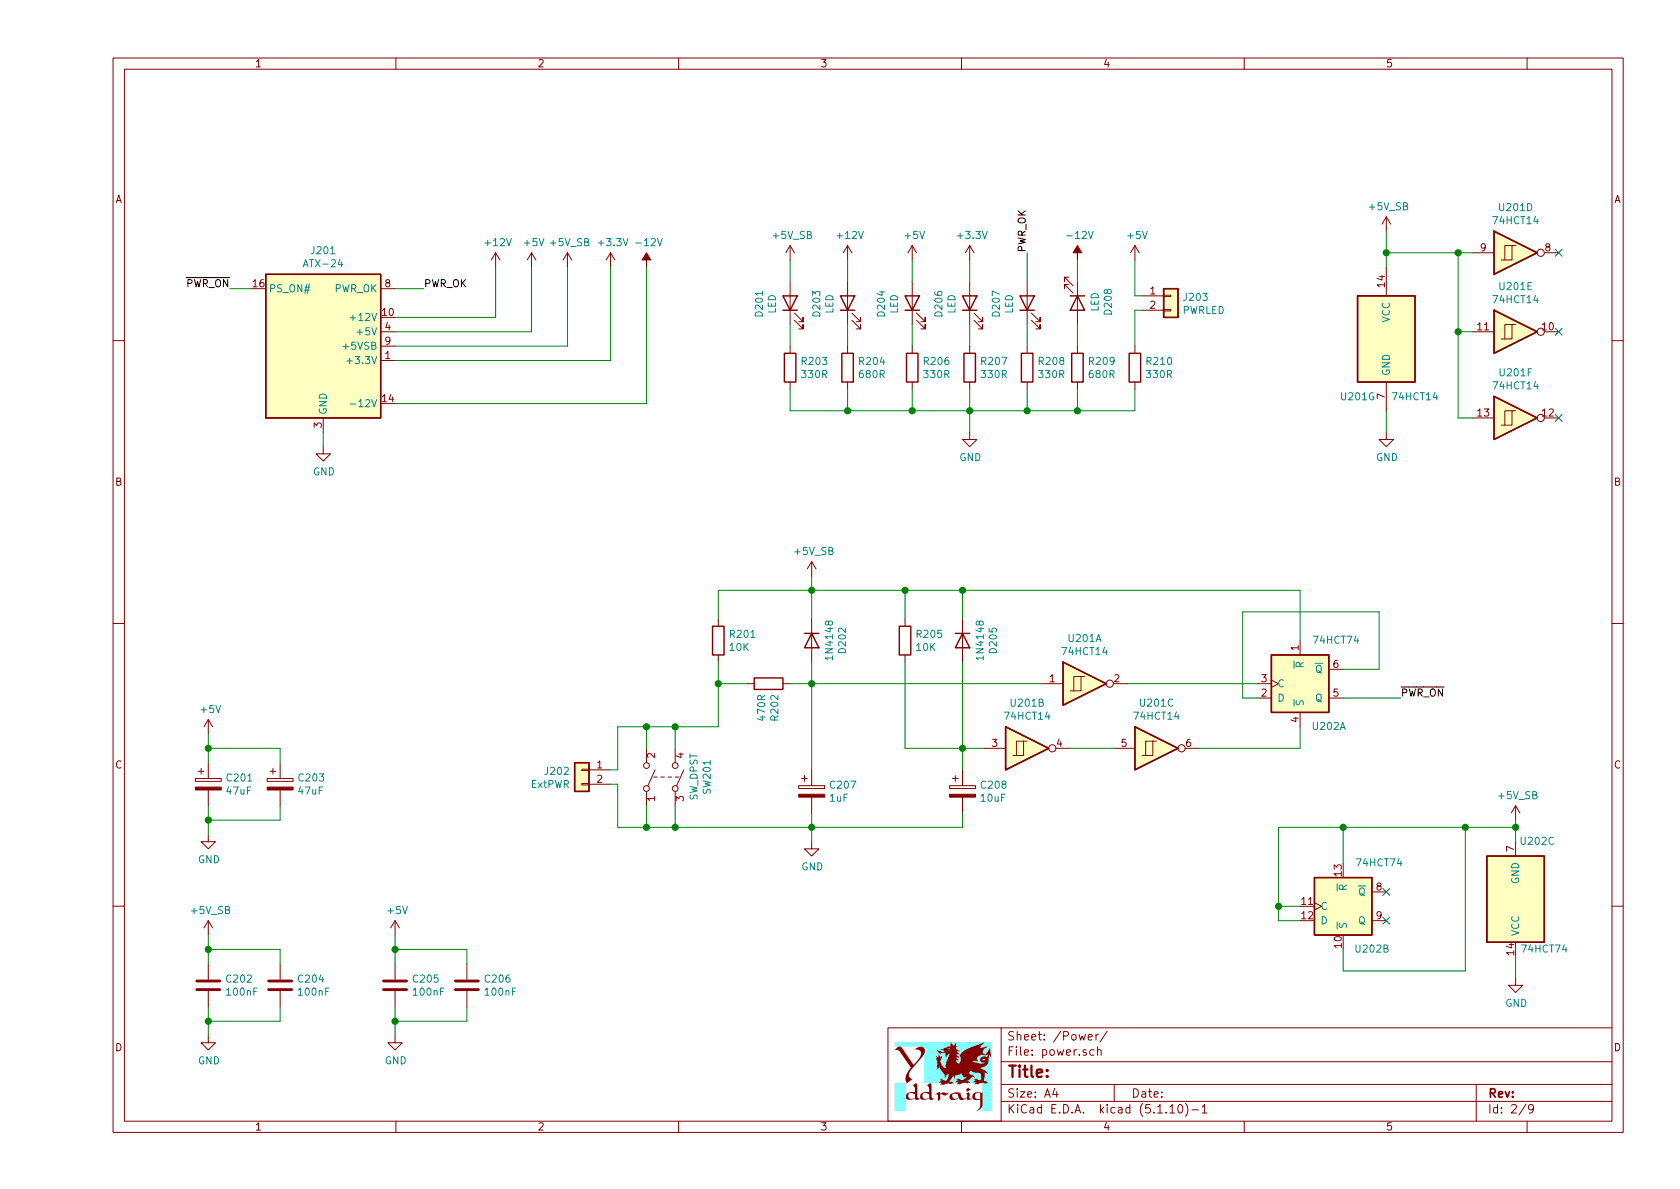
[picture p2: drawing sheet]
EESchema Schematic File Version 4
EELAYER 30 0
EELAYER END
$Descr A4 11693 8268
encoding utf-8
Sheet 2 9
Title ""
Date ""
Rev ""
Comp ""
Comment1 ""
Comment2 ""
Comment3 ""
Comment4 ""
$EndDescr
$Comp
L Ddraig:ATX-24 J201
U 1 1
P 2250 2400
F 0 "J201" H 2250 3067 50  0000 C CNN
F 1 "ATX-24" H 2250 2976 50  0000 C CNN
F 2 "Ddraig:1-1775099-3" H 2250 2300 50  0001 C CNN
F 3 "https://www.intel.com/content/dam/www/public/us/en/documents/guides/power-supply-design-guide-june.pdf#page=33" H 4650 1850 50  0001 C CNN
	1    2250 2400
	1    0    0    -1  
$EndComp
$Comp
L Device:R R205
U 1 1
P 6300 4450
F 0 "R205" H 6370 4496 50  0000 L CNN
F 1 "10K" H 6370 4405 50  0000 L CNN
F 2 "Resistor_THT:R_Axial_DIN0207_L6.3mm_D2.5mm_P10.16mm_Horizontal" V 6230 4450 50  0001 C CNN
F 3 "~" H 6300 4450 50  0001 C CNN
	1    6300 4450
	1    0    0    -1  
$EndComp
$Comp
L 74xx:74LS14 U201
U 1 1
P 7550 4750
F 0 "U201" H 7550 5067 50  0000 C CNN
F 1 "74HCT14" H 7550 4976 50  0000 C CNN
F 2 "Package_SO:SO-14_3.9x8.65mm_P1.27mm" H 7550 4750 50  0001 C CNN
F 3 "74xx/74hc_hct74.pdf" H 7550 4750 50  0001 C CNN
	1    7550 4750
	1    0    0    -1  
$EndComp
$Comp
L 74xx:74LS74 U202
U 1 1
P 9050 4750
F 0 "U202" H 9250 5050 50  0000 C CNN
F 1 "74HCT74" H 9300 4450 50  0000 C CNN
F 2 "Package_SO:SO-14_3.9x8.65mm_P1.27mm" H 9050 4750 50  0001 C CNN
F 3 "74xx/74hc_hct74.pdf" H 9050 4750 50  0001 C CNN
	1    9050 4750
	1    0    0    1   
$EndComp
$Comp
L Device:CP C208
U 1 1
P 6700 5500
F 0 "C208" H 6818 5546 50  0000 L CNN
F 1 "10uF" H 6818 5455 50  0000 L CNN
F 2 "Capacitor_THT:CP_Radial_D5.0mm_P2.50mm" H 6738 5350 50  0001 C CNN
F 3 "~" H 6700 5500 50  0001 C CNN
	1    6700 5500
	1    0    0    -1  
$EndComp
$Comp
L Diode:1N4148 D205
U 1 1
P 6700 4450
F 0 "D205" H 6700 4667 50  0000 C CNN
F 1 "1N4148" H 6700 4576 50  0000 C CNN
F 2 "Diode_THT:D_DO-35_SOD27_P7.62mm_Horizontal" H 6700 4275 50  0001 C CNN
F 3 "https://assets.nexperia.com/documents/data-sheet/1N4148_1N4448.pdf" H 6700 4450 50  0001 C CNN
	1    6700 4450
	0    1    1    0   
$EndComp
$Comp
L Switch:SW_DPST SW201
U 1 1
P 4600 5400
F 0 "SW201" H 4600 5725 50  0000 C CNN
F 1 "SW_DPST" H 4600 5634 50  0000 C CNN
F 2 "Button_Switch_THT:SW_TH_Tactile_Omron_B3F-10xx" H 4600 5400 50  0001 C CNN
F 3 "~" H 4600 5400 50  0001 C CNN
	1    4600 5400
	0    1    -1   0   
$EndComp
$Comp
L Device:LED D208
U 1 1
P 7500 2100
F 0 "D208" H 7493 2317 50  0000 C CNN
F 1 "LED" H 7493 2226 50  0000 C CNN
F 2 "LED_THT:LED_D5.0mm" H 7500 2100 50  0001 C CNN
F 3 "~" H 7500 2100 50  0001 C CNN
	1    7500 2100
	0    1    1    0   
$EndComp
$Comp
L Connector_Generic:Conn_01x02 J202
U 1 1
P 4050 5350
F 0 "J202" H 4130 5342 50  0000 L CNN
F 1 "ExtPWR" H 4130 5251 50  0000 L CNN
F 2 "Connector_PinHeader_2.54mm:PinHeader_1x02_P2.54mm_Vertical" H 4050 5350 50  0001 C CNN
F 3 "~" H 4050 5350 50  0001 C CNN
	1    4050 5350
	-1   0    0    -1  
$EndComp
$Comp
L power:GND #PWR0205
U 1 1
P 2250 3100
F 0 "#PWR0205" H 2250 2850 50  0001 C CNN
F 1 "GND" H 2255 2927 50  0000 C CNN
F 2 "" H 2250 3100 50  0001 C CNN
F 3 "" H 2250 3100 50  0001 C CNN
	1    2250 3100
	1    0    0    -1  
$EndComp
$Comp
L power:+3.3V #PWR0211
U 1 1
P 4250 1850
F 0 "#PWR0211" H 4250 1700 50  0001 C CNN
F 1 "+3.3V" H 4265 2023 50  0000 C CNN
F 2 "" H 4250 1850 50  0001 C CNN
F 3 "" H 4250 1850 50  0001 C CNN
	1    4250 1850
	1    0    0    -1  
$EndComp
$Comp
L power:+12V #PWR0208
U 1 1
P 3450 1850
F 0 "#PWR0208" H 3450 1700 50  0001 C CNN
F 1 "+12V" H 3465 2023 50  0000 C CNN
F 2 "" H 3450 1850 50  0001 C CNN
F 3 "" H 3450 1850 50  0001 C CNN
	1    3450 1850
	1    0    0    -1  
$EndComp
$Comp
L power:-12V #PWR0212
U 1 1
P 4500 1850
F 0 "#PWR0212" H 4500 1950 50  0001 C CNN
F 1 "-12V" H 4515 2023 50  0000 C CNN
F 2 "" H 4500 1850 50  0001 C CNN
F 3 "" H 4500 1850 50  0001 C CNN
	1    4500 1850
	1    0    0    -1  
$EndComp
Text Label 2950 2000 0    50   ~ 0
PWR_OK
Wire Wire Line
	2750 2000 2950 2000
Wire Wire Line
	2750 2200 3450 2200
Wire Wire Line
	3450 2200 3450 1850
Wire Wire Line
	2750 2300 3700 2300
Wire Wire Line
	3700 2300 3700 1850
Wire Wire Line
	2750 2400 3950 2400
Wire Wire Line
	3950 2400 3950 1850
Wire Wire Line
	2750 2500 4250 2500
Wire Wire Line
	4250 2500 4250 1850
Wire Wire Line
	2750 2800 4500 2800
Wire Wire Line
	4500 2800 4500 1850
Wire Wire Line
	2250 3100 2250 3000
Text Label 1600 2000 2    50   ~ 0
~PWR_ON
Wire Wire Line
	1750 2000 1600 2000
$Comp
L 74xx:74LS14 U201
U 3 1
P 8050 5200
F 0 "U201" H 8050 5517 50  0000 C CNN
F 1 "74HCT14" H 8050 5426 50  0000 C CNN
F 2 "Package_SO:SO-14_3.9x8.65mm_P1.27mm" H 8050 5200 50  0001 C CNN
F 3 "74xx/74hc_hct74.pdf" H 8050 5200 50  0001 C CNN
	3    8050 5200
	1    0    0    -1  
$EndComp
$Comp
L 74xx:74LS14 U201
U 2 1
P 7150 5200
F 0 "U201" H 7150 5517 50  0000 C CNN
F 1 "74HCT14" H 7150 5426 50  0000 C CNN
F 2 "Package_SO:SO-14_3.9x8.65mm_P1.27mm" H 7150 5200 50  0001 C CNN
F 3 "74xx/74hc_hct74.pdf" H 7150 5200 50  0001 C CNN
	2    7150 5200
	1    0    0    -1  
$EndComp
Wire Wire Line
	7450 5200 7750 5200
$Comp
L Device:C C202
U 1 1
P 1450 6850
F 0 "C202" H 1565 6896 50  0000 L CNN
F 1 "100nF" H 1565 6805 50  0000 L CNN
F 2 "Capacitor_THT:C_Disc_D3.8mm_W2.6mm_P2.50mm" H 1488 6700 50  0001 C CNN
F 3 "~" H 1450 6850 50  0001 C CNN
	1    1450 6850
	1    0    0    -1  
$EndComp
Wire Wire Line
	9050 5200 9050 5050
Wire Wire Line
	8350 5200 9050 5200
Wire Wire Line
	9350 4650 9600 4650
Wire Wire Line
	9600 4650 9600 4250
Wire Wire Line
	9600 4250 8650 4250
Wire Wire Line
	8650 4250 8650 4850
Wire Wire Line
	8650 4850 8750 4850
Text Label 9750 4850 0    50   ~ 0
~PWR_ON
$Comp
L Ddraig:+5V_SB #PWR0214
U 1 1
P 5650 4000
F 0 "#PWR0214" H 5650 3850 50  0001 C CNN
F 1 "+5V_SB" H 5665 4173 50  0000 C CNN
F 2 "" H 5650 4000 50  0001 C CNN
F 3 "" H 5650 4000 50  0001 C CNN
	1    5650 4000
	1    0    0    -1  
$EndComp
Wire Wire Line
	7850 4750 8750 4750
$Comp
L Device:CP C207
U 1 1
P 5650 5500
F 0 "C207" H 5768 5546 50  0000 L CNN
F 1 "1uF" H 5768 5455 50  0000 L CNN
F 2 "Capacitor_THT:CP_Radial_D5.0mm_P2.50mm" H 5688 5350 50  0001 C CNN
F 3 "~" H 5650 5500 50  0001 C CNN
	1    5650 5500
	1    0    0    -1  
$EndComp
$Comp
L power:GND #PWR0215
U 1 1
P 5650 5850
F 0 "#PWR0215" H 5650 5600 50  0001 C CNN
F 1 "GND" H 5655 5677 50  0000 C CNN
F 2 "" H 5650 5850 50  0001 C CNN
F 3 "" H 5650 5850 50  0001 C CNN
	1    5650 5850
	1    0    0    -1  
$EndComp
Wire Wire Line
	6700 5750 6700 5650
Wire Wire Line
	6850 5200 6700 5200
Wire Wire Line
	6700 5200 6700 5350
$Comp
L Diode:1N4148 D202
U 1 1
P 5650 4450
F 0 "D202" H 5650 4667 50  0000 C CNN
F 1 "1N4148" H 5650 4576 50  0000 C CNN
F 2 "Diode_THT:D_DO-35_SOD27_P7.62mm_Horizontal" H 5650 4275 50  0001 C CNN
F 3 "https://assets.nexperia.com/documents/data-sheet/1N4148_1N4448.pdf" H 5650 4450 50  0001 C CNN
	1    5650 4450
	0    1    1    0   
$EndComp
Wire Wire Line
	6700 5200 6700 4600
Connection ~ 6700 5200
Wire Wire Line
	9050 4100 9050 4450
Wire Wire Line
	6700 4300 6700 4100
Connection ~ 6700 4100
Wire Wire Line
	6700 4100 9050 4100
Wire Wire Line
	5650 5650 5650 5750
Wire Wire Line
	5650 4600 5650 4750
Wire Wire Line
	5650 4000 5650 4100
Wire Wire Line
	5650 4100 6300 4100
Connection ~ 5650 4100
Wire Wire Line
	5650 4100 5650 4300
Wire Wire Line
	5650 4750 7250 4750
Connection ~ 5650 4750
Wire Wire Line
	5650 4750 5650 5350
Wire Wire Line
	5650 5750 6700 5750
Connection ~ 5650 5750
Wire Wire Line
	5650 5750 5650 5850
$Comp
L Device:R R201
U 1 1
P 5000 4450
F 0 "R201" H 5070 4496 50  0000 L CNN
F 1 "10K" H 5070 4405 50  0000 L CNN
F 2 "Resistor_THT:R_Axial_DIN0207_L6.3mm_D2.5mm_P10.16mm_Horizontal" V 4930 4450 50  0001 C CNN
F 3 "~" H 5000 4450 50  0001 C CNN
	1    5000 4450
	1    0    0    -1  
$EndComp
$Comp
L Device:R R202
U 1 1
P 5350 4750
F 0 "R202" H 5420 4796 50  0000 L CNN
F 1 "470R" H 5420 4705 50  0000 L CNN
F 2 "Resistor_THT:R_Axial_DIN0207_L6.3mm_D2.5mm_P10.16mm_Horizontal" V 5280 4750 50  0001 C CNN
F 3 "~" H 5350 4750 50  0001 C CNN
	1    5350 4750
	0    1    1    0   
$EndComp
Wire Wire Line
	4500 5750 4500 5600
Wire Wire Line
	4700 5600 4700 5750
Connection ~ 4700 5750
Wire Wire Line
	4700 5750 4500 5750
Wire Wire Line
	5000 4600 5000 4750
Wire Wire Line
	5000 5050 4700 5050
Wire Wire Line
	4500 5050 4500 5200
Wire Wire Line
	4700 5200 4700 5050
Connection ~ 4700 5050
Wire Wire Line
	4700 5050 4500 5050
Wire Wire Line
	5500 4750 5650 4750
Wire Wire Line
	5200 4750 5000 4750
Connection ~ 5000 4750
Wire Wire Line
	5000 4750 5000 5050
Wire Wire Line
	6700 5200 6300 5200
Wire Wire Line
	6300 5200 6300 4600
Wire Wire Line
	6300 4300 6300 4100
Connection ~ 6300 4100
Wire Wire Line
	6300 4100 6700 4100
Wire Wire Line
	5650 4100 5000 4100
Wire Wire Line
	5000 4100 5000 4300
$Comp
L Ddraig:+5V_SB #PWR0203
U 1 1
P 1450 6500
F 0 "#PWR0203" H 1450 6350 50  0001 C CNN
F 1 "+5V_SB" H 1465 6673 50  0000 C CNN
F 2 "" H 1450 6500 50  0001 C CNN
F 3 "" H 1450 6500 50  0001 C CNN
	1    1450 6500
	1    0    0    -1  
$EndComp
Wire Wire Line
	1450 7200 1450 7100
Wire Wire Line
	1450 6700 1450 6600
Connection ~ 1450 6600
Wire Wire Line
	1450 6600 1450 6500
Connection ~ 1450 7100
Wire Wire Line
	1450 7100 1450 7000
$Comp
L power:GND #PWR0204
U 1 1
P 1450 7200
F 0 "#PWR0204" H 1450 6950 50  0001 C CNN
F 1 "GND" H 1455 7027 50  0000 C CNN
F 2 "" H 1450 7200 50  0001 C CNN
F 3 "" H 1450 7200 50  0001 C CNN
	1    1450 7200
	1    0    0    -1  
$EndComp
$Comp
L Device:C C204
U 1 1
P 1950 6850
F 0 "C204" H 2065 6896 50  0000 L CNN
F 1 "100nF" H 2065 6805 50  0000 L CNN
F 2 "Capacitor_THT:C_Disc_D3.8mm_W2.6mm_P2.50mm" H 1988 6700 50  0001 C CNN
F 3 "~" H 1950 6850 50  0001 C CNN
	1    1950 6850
	1    0    0    -1  
$EndComp
Wire Wire Line
	1950 6600 1950 6700
Wire Wire Line
	1450 6600 1950 6600
Wire Wire Line
	1950 7100 1950 7000
Wire Wire Line
	1450 7100 1950 7100
$Comp
L Connector_Generic:Conn_01x02 J203
U 1 1
P 8150 2050
F 0 "J203" H 8230 2042 50  0000 L CNN
F 1 "PWRLED" H 8230 1951 50  0000 L CNN
F 2 "Connector_PinHeader_2.54mm:PinHeader_1x02_P2.54mm_Vertical" H 8150 2050 50  0001 C CNN
F 3 "~" H 8150 2050 50  0001 C CNN
	1    8150 2050
	1    0    0    -1  
$EndComp
$Comp
L Device:LED D207
U 1 1
P 7150 2100
F 0 "D207" H 7143 2317 50  0000 C CNN
F 1 "LED" H 7143 2226 50  0000 C CNN
F 2 "LED_THT:LED_D5.0mm" H 7150 2100 50  0001 C CNN
F 3 "~" H 7150 2100 50  0001 C CNN
	1    7150 2100
	0    -1   -1   0   
$EndComp
$Comp
L Device:LED D206
U 1 1
P 6750 2100
F 0 "D206" H 6743 2317 50  0000 C CNN
F 1 "LED" H 6743 2226 50  0000 C CNN
F 2 "LED_THT:LED_D5.0mm" H 6750 2100 50  0001 C CNN
F 3 "~" H 6750 2100 50  0001 C CNN
	1    6750 2100
	0    -1   -1   0   
$EndComp
$Comp
L Device:LED D204
U 1 1
P 6350 2100
F 0 "D204" H 6343 2317 50  0000 C CNN
F 1 "LED" H 6343 2226 50  0000 C CNN
F 2 "LED_THT:LED_D5.0mm" H 6350 2100 50  0001 C CNN
F 3 "~" H 6350 2100 50  0001 C CNN
	1    6350 2100
	0    -1   -1   0   
$EndComp
$Comp
L Device:LED D203
U 1 1
P 5900 2100
F 0 "D203" H 5893 2317 50  0000 C CNN
F 1 "LED" H 5893 2226 50  0000 C CNN
F 2 "LED_THT:LED_D5.0mm" H 5900 2100 50  0001 C CNN
F 3 "~" H 5900 2100 50  0001 C CNN
	1    5900 2100
	0    -1   -1   0   
$EndComp
$Comp
L Device:LED D201
U 1 1
P 5500 2100
F 0 "D201" H 5493 2317 50  0000 C CNN
F 1 "LED" H 5493 2226 50  0000 C CNN
F 2 "LED_THT:LED_D5.0mm" H 5500 2100 50  0001 C CNN
F 3 "~" H 5500 2100 50  0001 C CNN
	1    5500 2100
	0    -1   -1   0   
$EndComp
$Comp
L Device:R R210
U 1 1
P 7900 2550
F 0 "R210" H 7970 2596 50  0000 L CNN
F 1 "330R" H 7970 2505 50  0000 L CNN
F 2 "Resistor_THT:R_Axial_DIN0207_L6.3mm_D2.5mm_P10.16mm_Horizontal" V 7830 2550 50  0001 C CNN
F 3 "~" H 7900 2550 50  0001 C CNN
	1    7900 2550
	1    0    0    -1  
$EndComp
$Comp
L Device:R R209
U 1 1
P 7500 2550
F 0 "R209" H 7570 2596 50  0000 L CNN
F 1 "680R" H 7570 2505 50  0000 L CNN
F 2 "Resistor_THT:R_Axial_DIN0207_L6.3mm_D2.5mm_P10.16mm_Horizontal" V 7430 2550 50  0001 C CNN
F 3 "~" H 7500 2550 50  0001 C CNN
	1    7500 2550
	1    0    0    -1  
$EndComp
$Comp
L Device:R R208
U 1 1
P 7150 2550
F 0 "R208" H 7220 2596 50  0000 L CNN
F 1 "330R" H 7220 2505 50  0000 L CNN
F 2 "Resistor_THT:R_Axial_DIN0207_L6.3mm_D2.5mm_P10.16mm_Horizontal" V 7080 2550 50  0001 C CNN
F 3 "~" H 7150 2550 50  0001 C CNN
	1    7150 2550
	1    0    0    -1  
$EndComp
$Comp
L Device:R R207
U 1 1
P 6750 2550
F 0 "R207" H 6820 2596 50  0000 L CNN
F 1 "330R" H 6820 2505 50  0000 L CNN
F 2 "Resistor_THT:R_Axial_DIN0207_L6.3mm_D2.5mm_P10.16mm_Horizontal" V 6680 2550 50  0001 C CNN
F 3 "~" H 6750 2550 50  0001 C CNN
	1    6750 2550
	1    0    0    -1  
$EndComp
$Comp
L Device:R R206
U 1 1
P 6350 2550
F 0 "R206" H 6420 2596 50  0000 L CNN
F 1 "330R" H 6420 2505 50  0000 L CNN
F 2 "Resistor_THT:R_Axial_DIN0207_L6.3mm_D2.5mm_P10.16mm_Horizontal" V 6280 2550 50  0001 C CNN
F 3 "~" H 6350 2550 50  0001 C CNN
	1    6350 2550
	1    0    0    -1  
$EndComp
$Comp
L Device:R R204
U 1 1
P 5900 2550
F 0 "R204" H 5970 2596 50  0000 L CNN
F 1 "680R" H 5970 2505 50  0000 L CNN
F 2 "Resistor_THT:R_Axial_DIN0207_L6.3mm_D2.5mm_P10.16mm_Horizontal" V 5830 2550 50  0001 C CNN
F 3 "~" H 5900 2550 50  0001 C CNN
	1    5900 2550
	1    0    0    -1  
$EndComp
$Comp
L Device:R R203
U 1 1
P 5500 2550
F 0 "R203" H 5570 2596 50  0000 L CNN
F 1 "330R" H 5570 2505 50  0000 L CNN
F 2 "Resistor_THT:R_Axial_DIN0207_L6.3mm_D2.5mm_P10.16mm_Horizontal" V 5430 2550 50  0001 C CNN
F 3 "~" H 5500 2550 50  0001 C CNN
	1    5500 2550
	1    0    0    -1  
$EndComp
$Comp
L power:GND #PWR0219
U 1 1
P 6750 3000
F 0 "#PWR0219" H 6750 2750 50  0001 C CNN
F 1 "GND" H 6755 2827 50  0000 C CNN
F 2 "" H 6750 3000 50  0001 C CNN
F 3 "" H 6750 3000 50  0001 C CNN
	1    6750 3000
	1    0    0    -1  
$EndComp
Wire Wire Line
	5500 2700 5500 2850
Wire Wire Line
	5500 2850 5900 2850
Wire Wire Line
	7900 2850 7900 2700
Wire Wire Line
	6750 3000 6750 2850
Connection ~ 6750 2850
Wire Wire Line
	6750 2850 7150 2850
Wire Wire Line
	6750 2700 6750 2850
Wire Wire Line
	7150 2700 7150 2850
Connection ~ 7150 2850
Wire Wire Line
	7150 2850 7500 2850
Wire Wire Line
	7500 2700 7500 2850
Connection ~ 7500 2850
Wire Wire Line
	7500 2850 7900 2850
Wire Wire Line
	6350 2700 6350 2850
Connection ~ 6350 2850
Wire Wire Line
	6350 2850 6750 2850
Wire Wire Line
	5900 2700 5900 2850
Connection ~ 5900 2850
Wire Wire Line
	5900 2850 6350 2850
Wire Wire Line
	7950 2150 7900 2150
Wire Wire Line
	7900 2150 7900 2400
Wire Wire Line
	5500 2250 5500 2400
Wire Wire Line
	5900 2250 5900 2400
Wire Wire Line
	6350 2250 6350 2400
Wire Wire Line
	6750 2400 6750 2250
Wire Wire Line
	7150 2250 7150 2400
Wire Wire Line
	7500 2400 7500 2250
Text Label 7150 1750 1    50   ~ 0
PWR_OK
$Comp
L power:-12V #PWR0220
U 1 1
P 7500 1800
F 0 "#PWR0220" H 7500 1900 50  0001 C CNN
F 1 "-12V" H 7515 1973 50  0000 C CNN
F 2 "" H 7500 1800 50  0001 C CNN
F 3 "" H 7500 1800 50  0001 C CNN
	1    7500 1800
	1    0    0    -1  
$EndComp
$Comp
L Ddraig:+5V_SB #PWR0213
U 1 1
P 5500 1800
F 0 "#PWR0213" H 5500 1650 50  0001 C CNN
F 1 "+5V_SB" H 5515 1973 50  0000 C CNN
F 2 "" H 5500 1800 50  0001 C CNN
F 3 "" H 5500 1800 50  0001 C CNN
	1    5500 1800
	1    0    0    -1  
$EndComp
$Comp
L power:+12V #PWR0216
U 1 1
P 5900 1800
F 0 "#PWR0216" H 5900 1650 50  0001 C CNN
F 1 "+12V" H 5915 1973 50  0000 C CNN
F 2 "" H 5900 1800 50  0001 C CNN
F 3 "" H 5900 1800 50  0001 C CNN
	1    5900 1800
	1    0    0    -1  
$EndComp
$Comp
L power:+5V #PWR0217
U 1 1
P 6350 1800
F 0 "#PWR0217" H 6350 1650 50  0001 C CNN
F 1 "+5V" H 6365 1973 50  0000 C CNN
F 2 "" H 6350 1800 50  0001 C CNN
F 3 "" H 6350 1800 50  0001 C CNN
	1    6350 1800
	1    0    0    -1  
$EndComp
$Comp
L power:+5V #PWR0221
U 1 1
P 7900 1800
F 0 "#PWR0221" H 7900 1650 50  0001 C CNN
F 1 "+5V" H 7915 1973 50  0000 C CNN
F 2 "" H 7900 1800 50  0001 C CNN
F 3 "" H 7900 1800 50  0001 C CNN
	1    7900 1800
	1    0    0    -1  
$EndComp
$Comp
L power:+3.3V #PWR0218
U 1 1
P 6750 1800
F 0 "#PWR0218" H 6750 1650 50  0001 C CNN
F 1 "+3.3V" H 6765 1973 50  0000 C CNN
F 2 "" H 6750 1800 50  0001 C CNN
F 3 "" H 6750 1800 50  0001 C CNN
	1    6750 1800
	1    0    0    -1  
$EndComp
Wire Wire Line
	5500 1800 5500 1950
Wire Wire Line
	5900 1950 5900 1800
Wire Wire Line
	6350 1800 6350 1950
Wire Wire Line
	6750 1950 6750 1800
Wire Wire Line
	7150 1950 7150 1750
Wire Wire Line
	7500 1950 7500 1800
Wire Wire Line
	7950 2050 7900 2050
Wire Wire Line
	7900 2050 7900 1800
$Comp
L 74xx:74LS14 U201
U 5 1
P 10550 2300
F 0 "U201" H 10550 2617 50  0000 C CNN
F 1 "74HCT14" H 10550 2526 50  0000 C CNN
F 2 "Package_SO:SO-14_3.9x8.65mm_P1.27mm" H 10550 2300 50  0001 C CNN
F 3 "74xx/74hc_hct74.pdf" H 10550 2300 50  0001 C CNN
	5    10550 2300
	1    0    0    -1  
$EndComp
$Comp
L 74xx:74LS14 U201
U 6 1
P 10550 2900
F 0 "U201" H 10550 3217 50  0000 C CNN
F 1 "74HCT14" H 10550 3126 50  0000 C CNN
F 2 "Package_SO:SO-14_3.9x8.65mm_P1.27mm" H 10550 2900 50  0001 C CNN
F 3 "74xx/74hc_hct74.pdf" H 10550 2900 50  0001 C CNN
	6    10550 2900
	1    0    0    -1  
$EndComp
$Comp
L 74xx:74LS14 U201
U 4 1
P 10550 1750
F 0 "U201" H 10550 2067 50  0000 C CNN
F 1 "74HCT14" H 10550 1976 50  0000 C CNN
F 2 "Package_SO:SO-14_3.9x8.65mm_P1.27mm" H 10550 1750 50  0001 C CNN
F 3 "74xx/74hc_hct74.pdf" H 10550 1750 50  0001 C CNN
	4    10550 1750
	1    0    0    -1  
$EndComp
$Comp
L 74xx:74LS14 U201
U 7 1
P 9650 2350
F 0 "U201" H 9450 1950 50  0000 C CNN
F 1 "74HCT14" H 9850 1950 50  0000 C CNN
F 2 "Package_SO:SO-14_3.9x8.65mm_P1.27mm" H 9650 2350 50  0001 C CNN
F 3 "74xx/74hc_hct74.pdf" H 9650 2350 50  0001 C CNN
	7    9650 2350
	1    0    0    -1  
$EndComp
$Comp
L power:GND #PWR0223
U 1 1
P 9650 3000
F 0 "#PWR0223" H 9650 2750 50  0001 C CNN
F 1 "GND" H 9655 2827 50  0000 C CNN
F 2 "" H 9650 3000 50  0001 C CNN
F 3 "" H 9650 3000 50  0001 C CNN
	1    9650 3000
	1    0    0    -1  
$EndComp
Wire Wire Line
	9650 3000 9650 2850
Wire Wire Line
	9650 1850 9650 1750
Wire Wire Line
	9650 1750 10150 1750
Connection ~ 9650 1750
Wire Wire Line
	9650 1750 9650 1600
Wire Wire Line
	10150 1750 10150 2300
Wire Wire Line
	10150 2900 10250 2900
Connection ~ 10150 1750
Wire Wire Line
	10150 1750 10250 1750
Connection ~ 10150 2300
Wire Wire Line
	10150 2300 10150 2900
Wire Wire Line
	10150 2300 10250 2300
NoConn ~ 10850 2900
NoConn ~ 10850 2300
NoConn ~ 10850 1750
$Comp
L Ddraig:+5V_SB #PWR0222
U 1 1
P 9650 1600
F 0 "#PWR0222" H 9650 1450 50  0001 C CNN
F 1 "+5V_SB" H 9665 1773 50  0000 C CNN
F 2 "" H 9650 1600 50  0001 C CNN
F 3 "" H 9650 1600 50  0001 C CNN
	1    9650 1600
	1    0    0    -1  
$EndComp
$Comp
L Ddraig:+5V_SB #PWR0210
U 1 1
P 3950 1850
F 0 "#PWR0210" H 3950 1700 50  0001 C CNN
F 1 "+5V_SB" H 3965 2023 50  0000 C CNN
F 2 "" H 3950 1850 50  0001 C CNN
F 3 "" H 3950 1850 50  0001 C CNN
	1    3950 1850
	1    0    0    -1  
$EndComp
$Comp
L 74xx:74LS74 U202
U 2 1
P 9350 6300
F 0 "U202" H 9550 6600 50  0000 C CNN
F 1 "74HCT74" H 9600 6000 50  0000 C CNN
F 2 "Package_SO:SO-14_3.9x8.65mm_P1.27mm" H 9350 6300 50  0001 C CNN
F 3 "74xx/74hc_hct74.pdf" H 9350 6300 50  0001 C CNN
	2    9350 6300
	1    0    0    1   
$EndComp
$Comp
L 74xx:74LS74 U202
U 3 1
P 10550 6250
F 0 "U202" H 10700 5850 50  0000 C CNN
F 1 "74HCT74" H 10750 6600 50  0000 C CNN
F 2 "Package_SO:SO-14_3.9x8.65mm_P1.27mm" H 10550 6250 50  0001 C CNN
F 3 "74xx/74hc_hct74.pdf" H 10550 6250 50  0001 C CNN
	3    10550 6250
	1    0    0    1   
$EndComp
$Comp
L power:GND #PWR0225
U 1 1
P 10550 6800
F 0 "#PWR0225" H 10550 6550 50  0001 C CNN
F 1 "GND" H 10555 6627 50  0000 C CNN
F 2 "" H 10550 6800 50  0001 C CNN
F 3 "" H 10550 6800 50  0001 C CNN
	1    10550 6800
	1    0    0    -1  
$EndComp
$Comp
L Ddraig:+5V_SB #PWR0224
U 1 1
P 10550 5700
F 0 "#PWR0224" H 10550 5550 50  0001 C CNN
F 1 "+5V_SB" H 10565 5873 50  0000 C CNN
F 2 "" H 10550 5700 50  0001 C CNN
F 3 "" H 10550 5700 50  0001 C CNN
	1    10550 5700
	1    0    0    -1  
$EndComp
Wire Wire Line
	10550 5700 10550 5750
Wire Wire Line
	10550 6650 10550 6800
Wire Wire Line
	9350 6600 9350 6750
Wire Wire Line
	9350 6750 10200 6750
Wire Wire Line
	10200 6750 10200 5750
Wire Wire Line
	10200 5750 10550 5750
Connection ~ 10550 5750
Wire Wire Line
	10550 5750 10550 5850
Wire Wire Line
	10200 5750 9350 5750
Wire Wire Line
	9350 5750 9350 6000
Connection ~ 10200 5750
Wire Wire Line
	9350 5750 8900 5750
Wire Wire Line
	8900 5750 8900 6300
Wire Wire Line
	8900 6300 9050 6300
Connection ~ 9350 5750
Wire Wire Line
	8900 6300 8900 6400
Wire Wire Line
	8900 6400 9050 6400
Connection ~ 8900 6300
NoConn ~ 9650 6400
NoConn ~ 9650 6200
$Comp
L Device:C C205
U 1 1
P 2750 6850
F 0 "C205" H 2865 6896 50  0000 L CNN
F 1 "100nF" H 2865 6805 50  0000 L CNN
F 2 "Capacitor_THT:C_Disc_D3.8mm_W2.6mm_P2.50mm" H 2788 6700 50  0001 C CNN
F 3 "~" H 2750 6850 50  0001 C CNN
	1    2750 6850
	1    0    0    -1  
$EndComp
Wire Wire Line
	2750 7200 2750 7100
Wire Wire Line
	2750 6700 2750 6600
Connection ~ 2750 6600
Wire Wire Line
	2750 6600 2750 6500
Connection ~ 2750 7100
Wire Wire Line
	2750 7100 2750 7000
$Comp
L power:GND #PWR0207
U 1 1
P 2750 7200
F 0 "#PWR0207" H 2750 6950 50  0001 C CNN
F 1 "GND" H 2755 7027 50  0000 C CNN
F 2 "" H 2750 7200 50  0001 C CNN
F 3 "" H 2750 7200 50  0001 C CNN
	1    2750 7200
	1    0    0    -1  
$EndComp
$Comp
L Device:C C206
U 1 1
P 3250 6850
F 0 "C206" H 3365 6896 50  0000 L CNN
F 1 "100nF" H 3365 6805 50  0000 L CNN
F 2 "Capacitor_THT:C_Disc_D3.8mm_W2.6mm_P2.50mm" H 3288 6700 50  0001 C CNN
F 3 "~" H 3250 6850 50  0001 C CNN
	1    3250 6850
	1    0    0    -1  
$EndComp
Wire Wire Line
	3250 6600 3250 6700
Wire Wire Line
	2750 6600 3250 6600
Wire Wire Line
	3250 7100 3250 7000
Wire Wire Line
	2750 7100 3250 7100
$Comp
L power:+5V #PWR0209
U 1 1
P 3700 1850
F 0 "#PWR0209" H 3700 1700 50  0001 C CNN
F 1 "+5V" H 3715 2023 50  0000 C CNN
F 2 "" H 3700 1850 50  0001 C CNN
F 3 "" H 3700 1850 50  0001 C CNN
	1    3700 1850
	1    0    0    -1  
$EndComp
$Comp
L power:+5V #PWR0206
U 1 1
P 2750 6500
F 0 "#PWR0206" H 2750 6350 50  0001 C CNN
F 1 "+5V" H 2765 6673 50  0000 C CNN
F 2 "" H 2750 6500 50  0001 C CNN
F 3 "" H 2750 6500 50  0001 C CNN
	1    2750 6500
	1    0    0    -1  
$EndComp
$Comp
L Device:CP C203
U 1 1
P 1950 5450
F 0 "C203" H 2068 5496 50  0000 L CNN
F 1 "47uF" H 2068 5405 50  0000 L CNN
F 2 "Capacitor_THT:CP_Radial_D5.0mm_P2.50mm" H 1988 5300 50  0001 C CNN
F 3 "~" H 1950 5450 50  0001 C CNN
	1    1950 5450
	1    0    0    -1  
$EndComp
Wire Wire Line
	1450 5800 1450 5700
Wire Wire Line
	1450 5300 1450 5200
Connection ~ 1450 5200
Wire Wire Line
	1450 5200 1450 5100
Connection ~ 1450 5700
Wire Wire Line
	1450 5700 1450 5600
$Comp
L power:GND #PWR0202
U 1 1
P 1450 5800
F 0 "#PWR0202" H 1450 5550 50  0001 C CNN
F 1 "GND" H 1455 5627 50  0000 C CNN
F 2 "" H 1450 5800 50  0001 C CNN
F 3 "" H 1450 5800 50  0001 C CNN
	1    1450 5800
	1    0    0    -1  
$EndComp
Wire Wire Line
	1950 5200 1950 5300
Wire Wire Line
	1450 5200 1950 5200
Wire Wire Line
	1950 5700 1950 5600
Wire Wire Line
	1450 5700 1950 5700
$Comp
L power:+5V #PWR0201
U 1 1
P 1450 5100
F 0 "#PWR0201" H 1450 4950 50  0001 C CNN
F 1 "+5V" H 1465 5273 50  0000 C CNN
F 2 "" H 1450 5100 50  0001 C CNN
F 3 "" H 1450 5100 50  0001 C CNN
	1    1450 5100
	1    0    0    -1  
$EndComp
$Comp
L Device:CP C201
U 1 1
P 1450 5450
F 0 "C201" H 1568 5496 50  0000 L CNN
F 1 "47uF" H 1568 5405 50  0000 L CNN
F 2 "Capacitor_THT:CP_Radial_D5.0mm_P2.50mm" H 1488 5300 50  0001 C CNN
F 3 "~" H 1450 5450 50  0001 C CNN
	1    1450 5450
	1    0    0    -1  
$EndComp
Wire Wire Line
	4700 5750 5650 5750
Wire Wire Line
	4250 5350 4300 5350
Wire Wire Line
	4300 5350 4300 5050
Wire Wire Line
	4300 5050 4500 5050
Connection ~ 4500 5050
Connection ~ 4500 5750
Wire Wire Line
	4250 5450 4300 5450
Wire Wire Line
	4300 5450 4300 5750
Wire Wire Line
	4300 5750 4500 5750
Wire Wire Line
	9350 4850 9750 4850
$EndSCHEMATC
